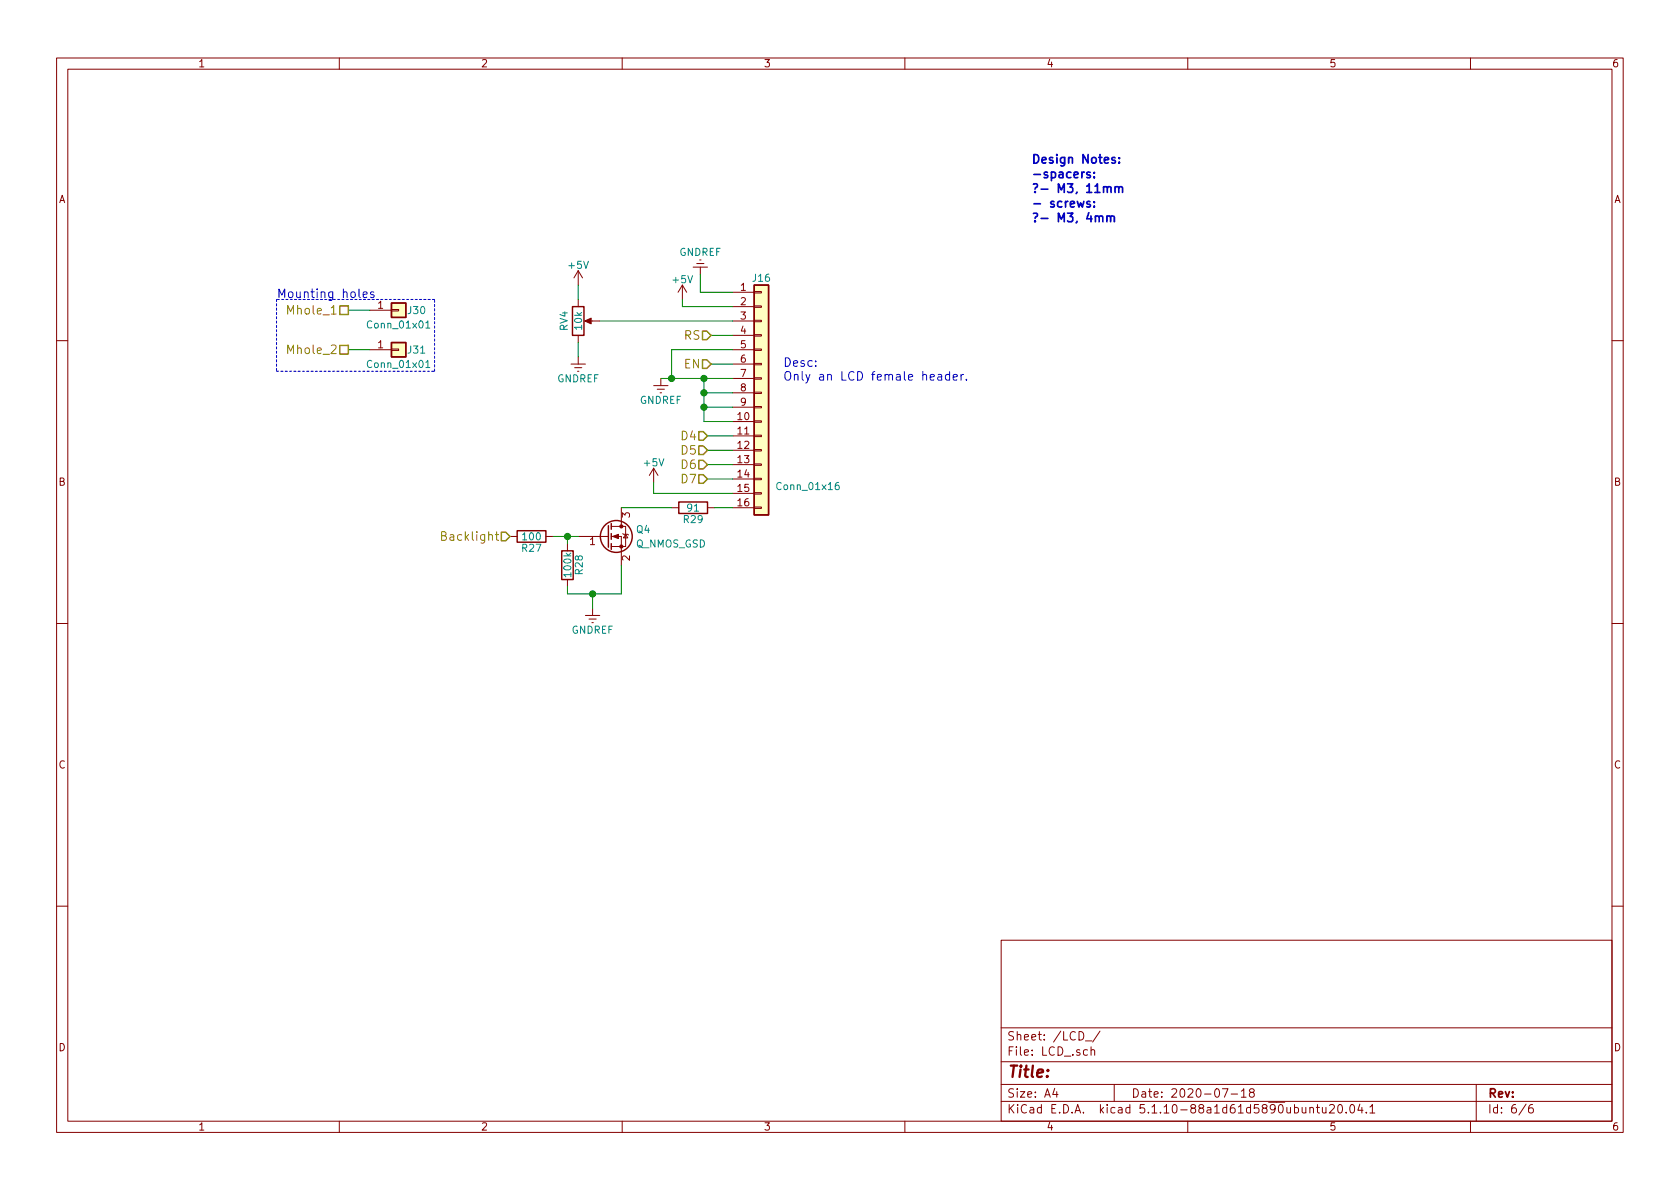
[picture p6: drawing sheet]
EESchema Schematic File Version 4
EELAYER 30 0
EELAYER END
$Descr A4 11693 8268
encoding utf-8
Sheet 6 6
Title ""
Date "2020-07-18"
Rev ""
Comp ""
Comment1 ""
Comment2 ""
Comment3 ""
Comment4 ""
$EndDescr
$Comp
L panel-rescue:Conn_01x16 J16
U 1 1
P 5300 2725
F 0 "J16" H 5300 3525 50  0000 C CNN
F 1 "Conn_01x16" H 5625 2075 50  0000 C CNN
F 2 "Connector_PinSocket_2.54mm:PinSocket_1x16_P2.54mm_Vertical" H 5300 2725 50  0001 C CNN
F 3 "" H 5300 2725 50  0001 C CNN
	1    5300 2725
	1    0    0    -1  
$EndComp
$Comp
L panel-rescue:POT RV4
U 1 1
P 4025 2225
F 0 "RV4" V 3925 2225 50  0000 C CNN
F 1 "10k" V 4025 2225 50  0000 C CNN
F 2 "Potentiometer_THT:Potentiometer_ACP_CA9-V10_Vertical" H 4025 2225 50  0001 C CNN
F 3 "" H 4025 2225 50  0001 C CNN
	1    4025 2225
	1    0    0    -1  
$EndComp
$Comp
L panel-rescue:Q_NMOS_GSD Q4
U 1 1
P 4225 3725
F 0 "Q4" H 4425 3775 50  0000 L CNN
F 1 "Q_NMOS_GSD" H 4425 3675 50  0000 L CNN
F 2 "Package_TO_SOT_SMD:SOT-23_Handsoldering" H 4425 3825 50  0001 C CNN
F 3 "" H 4225 3725 50  0001 C CNN
	1    4225 3725
	1    0    0    -1  
$EndComp
$Comp
L panel-rescue:R R29
U 1 1
P 4825 3525
F 0 "R29" V 4905 3525 50  0000 C CNN
F 1 "91" V 4825 3525 50  0000 C CNN
F 2 "Resistor_SMD:R_1206_3216Metric_Pad1.30x1.75mm_HandSolder" V 4755 3525 50  0001 C CNN
F 3 "" H 4825 3525 50  0001 C CNN
	1    4825 3525
	0    1    1    0   
$EndComp
$Comp
L panel-rescue:R R28
U 1 1
P 3950 3925
F 0 "R28" V 4030 3925 50  0000 C CNN
F 1 "100k" V 3950 3925 50  0000 C CNN
F 2 "Resistor_SMD:R_1206_3216Metric_Pad1.30x1.75mm_HandSolder" V 3880 3925 50  0001 C CNN
F 3 "" H 3950 3925 50  0001 C CNN
	1    3950 3925
	1    0    0    -1  
$EndComp
$Comp
L panel-rescue:R R27
U 1 1
P 3700 3725
F 0 "R27" V 3780 3725 50  0000 C CNN
F 1 "100" V 3700 3725 50  0000 C CNN
F 2 "Resistor_SMD:R_1206_3216Metric_Pad1.30x1.75mm_HandSolder" V 3630 3725 50  0001 C CNN
F 3 "" H 3700 3725 50  0001 C CNN
	1    3700 3725
	0    1    1    0   
$EndComp
Wire Wire Line
	4950 2325 5100 2325
Wire Wire Line
	5100 2525 4950 2525
Connection ~ 4675 2625
Wire Wire Line
	4600 2625 4675 2625
Wire Wire Line
	4675 2425 4675 2625
Wire Wire Line
	4325 3525 4675 3525
Wire Wire Line
	4675 2425 5100 2425
Connection ~ 4900 2625
Connection ~ 4900 2725
Wire Wire Line
	5100 2725 4900 2725
Connection ~ 4900 2825
Wire Wire Line
	4900 2825 5100 2825
Wire Wire Line
	4900 2625 4900 2725
Wire Wire Line
	4900 2925 5100 2925
Wire Wire Line
	5100 3025 4925 3025
Wire Wire Line
	5100 3125 4925 3125
Wire Wire Line
	5100 3225 4925 3225
Wire Wire Line
	5100 3325 4925 3325
Wire Wire Line
	4550 3425 5100 3425
Connection ~ 4125 4125
Wire Wire Line
	4125 4125 4125 4225
Wire Wire Line
	4325 4125 4325 3925
Wire Wire Line
	3950 4125 4125 4125
Wire Wire Line
	3950 4075 3950 4125
Connection ~ 3950 3725
Wire Wire Line
	3950 3775 3950 3725
Wire Wire Line
	3850 3725 3950 3725
Wire Wire Line
	4975 3525 5100 3525
Wire Wire Line
	4175 2225 5100 2225
Wire Wire Line
	4750 2125 5100 2125
Wire Wire Line
	4875 2025 5100 2025
Wire Wire Line
	4025 1975 4025 2075
Wire Wire Line
	4025 2475 4025 2375
Text Notes 5450 2650 0    60   ~ 0
Desc:\nOnly an LCD female header.
$Comp
L power:GNDREF #PWR044
U 1 1
P 4025 2475
F 0 "#PWR044" H 4025 2225 50  0001 C CNN
F 1 "GNDREF" H 4025 2325 50  0000 C CNN
F 2 "" H 4025 2475 50  0001 C CNN
F 3 "" H 4025 2475 50  0001 C CNN
	1    4025 2475
	1    0    0    -1  
$EndComp
$Comp
L power:GNDREF #PWR045
U 1 1
P 4600 2625
F 0 "#PWR045" H 4600 2375 50  0001 C CNN
F 1 "GNDREF" H 4600 2475 50  0000 C CNN
F 2 "" H 4600 2625 50  0001 C CNN
F 3 "" H 4600 2625 50  0001 C CNN
	1    4600 2625
	1    0    0    -1  
$EndComp
$Comp
L power:GNDREF #PWR046
U 1 1
P 4875 1900
F 0 "#PWR046" H 4875 1650 50  0001 C CNN
F 1 "GNDREF" H 4875 1750 50  0000 C CNN
F 2 "" H 4875 1900 50  0001 C CNN
F 3 "" H 4875 1900 50  0001 C CNN
	1    4875 1900
	-1   0    0    1   
$EndComp
Wire Wire Line
	4875 1900 4875 2025
Wire Wire Line
	4750 2125 4750 2075
Wire Wire Line
	4550 3425 4550 3350
$Comp
L power:+5V #PWR047
U 1 1
P 4025 1975
F 0 "#PWR047" H 4025 1825 50  0001 C CNN
F 1 "+5V" H 4025 2115 50  0000 C CNN
F 2 "" H 4025 1975 50  0001 C CNN
F 3 "" H 4025 1975 50  0001 C CNN
	1    4025 1975
	1    0    0    -1  
$EndComp
$Comp
L power:+5V #PWR048
U 1 1
P 4750 2075
F 0 "#PWR048" H 4750 1925 50  0001 C CNN
F 1 "+5V" H 4750 2215 50  0000 C CNN
F 2 "" H 4750 2075 50  0001 C CNN
F 3 "" H 4750 2075 50  0001 C CNN
	1    4750 2075
	1    0    0    -1  
$EndComp
$Comp
L power:+5V #PWR049
U 1 1
P 4550 3350
F 0 "#PWR049" H 4550 3200 50  0001 C CNN
F 1 "+5V" H 4550 3490 50  0000 C CNN
F 2 "" H 4550 3350 50  0001 C CNN
F 3 "" H 4550 3350 50  0001 C CNN
	1    4550 3350
	1    0    0    -1  
$EndComp
$Comp
L power:GNDREF #PWR050
U 1 1
P 4125 4225
F 0 "#PWR050" H 4125 3975 50  0001 C CNN
F 1 "GNDREF" H 4125 4075 50  0000 C CNN
F 2 "" H 4125 4225 50  0001 C CNN
F 3 "" H 4125 4225 50  0001 C CNN
	1    4125 4225
	1    0    0    -1  
$EndComp
Text HLabel 3550 3725 0    60   Input ~ 0
Backlight
Text HLabel 4950 2325 0    60   Input ~ 0
RS
Text HLabel 4950 2525 0    60   Input ~ 0
EN
Text HLabel 4925 3025 0    60   Input ~ 0
D4
Text HLabel 4925 3125 0    60   Input ~ 0
D5
Text HLabel 4925 3225 0    60   Input ~ 0
D6
Text HLabel 4925 3325 0    60   Input ~ 0
D7
Text HLabel 2425 2150 0    60   UnSpc ~ 0
Mhole_1
Text HLabel 2425 2425 0    60   UnSpc ~ 0
Mhole_2
Wire Notes Line
	1925 2075 1925 2575
Wire Notes Line
	1925 2575 3025 2575
Wire Notes Line
	3025 2575 3025 2075
Wire Notes Line
	3025 2075 1925 2075
Text Notes 1925 2075 0    60   ~ 0
Mounting holes
$Comp
L panel-rescue:Conn_01x01 J30
U 1 1
P 2775 2150
F 0 "J30" H 2900 2150 50  0000 C CNN
F 1 "Conn_01x01" H 2775 2050 50  0000 C CNN
F 2 "MountingHole:MountingHole_2.5mm_Pad" H 2775 2150 50  0001 C CNN
F 3 "" H 2775 2150 50  0001 C CNN
	1    2775 2150
	1    0    0    -1  
$EndComp
$Comp
L panel-rescue:Conn_01x01 J31
U 1 1
P 2775 2425
F 0 "J31" H 2900 2425 50  0000 C CNN
F 1 "Conn_01x01" H 2775 2325 50  0000 C CNN
F 2 "MountingHole:MountingHole_2.5mm_Pad" H 2775 2425 50  0001 C CNN
F 3 "" H 2775 2425 50  0001 C CNN
	1    2775 2425
	1    0    0    -1  
$EndComp
Wire Wire Line
	2575 2425 2425 2425
Wire Wire Line
	2575 2150 2425 2150
Text Notes 7175 1550 0    60   ~ 12
Design Notes:\n-spacers:\n	- M3, 11mm\n- screws:\n	- M3, 4mm
Wire Wire Line
	4675 2625 4900 2625
Wire Wire Line
	4900 2625 5100 2625
Wire Wire Line
	4900 2725 4900 2825
Wire Wire Line
	4900 2825 4900 2925
Wire Wire Line
	4125 4125 4325 4125
Wire Wire Line
	3950 3725 4025 3725
$EndSCHEMATC
